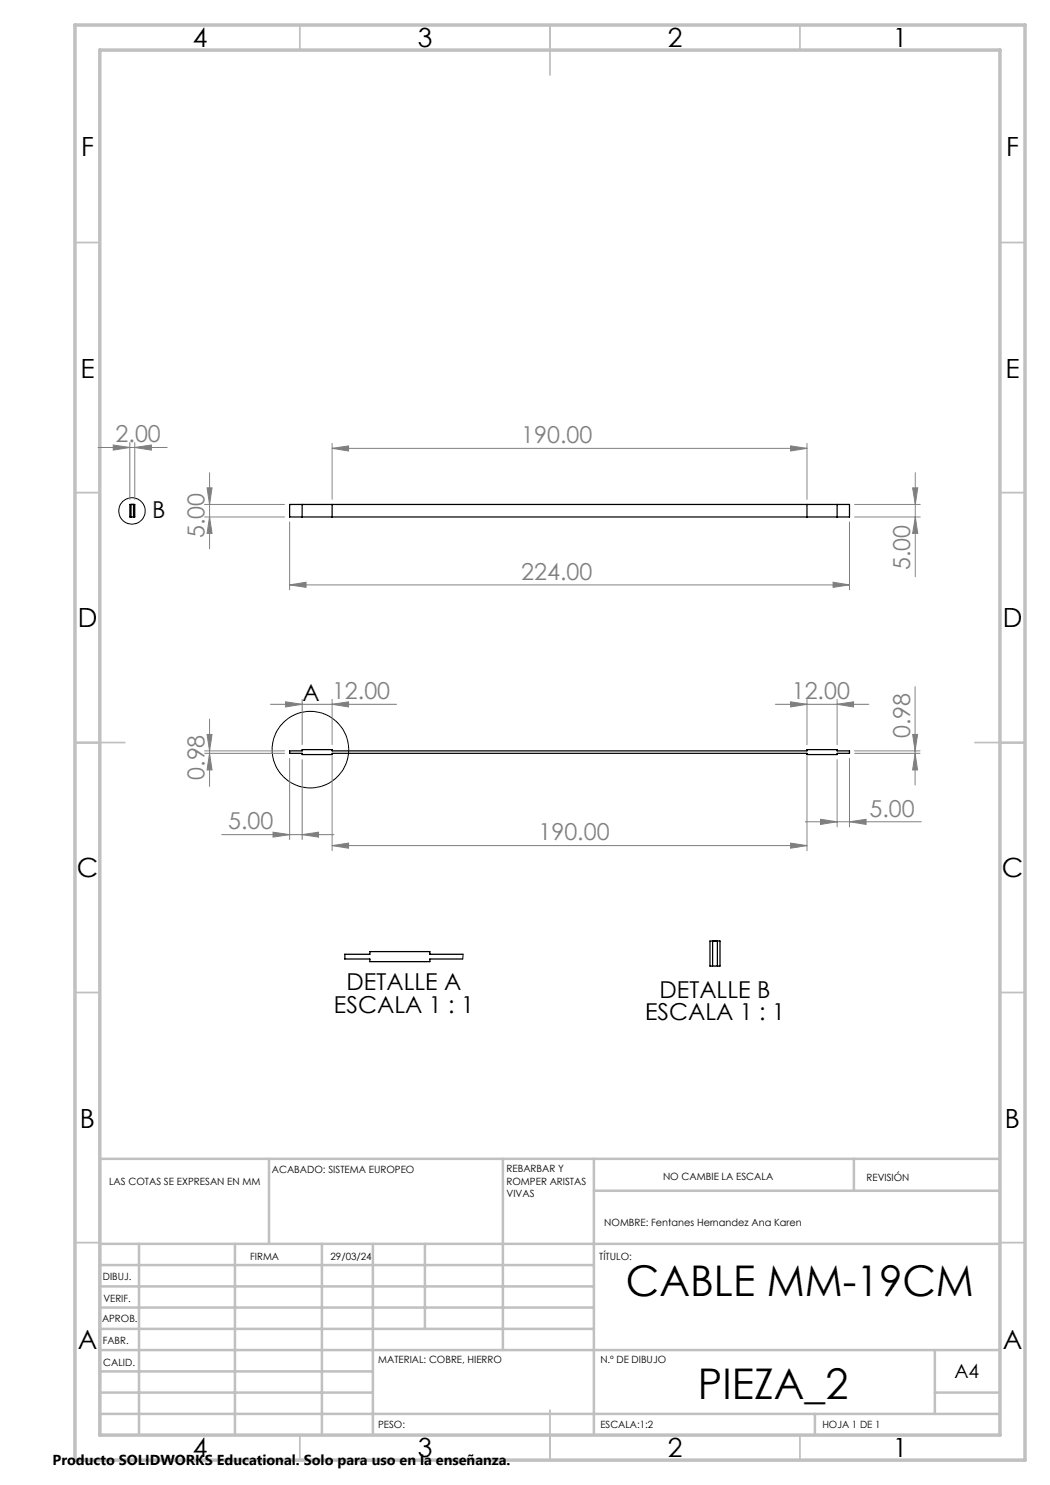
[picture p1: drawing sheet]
<svg xmlns="http://www.w3.org/2000/svg" width="210mm" height="297mm" viewBox="0 0 210 297" stroke-linecap="round" stroke-linejoin="round" font-family="sans-serif">
<g fill="none" stroke="#000" stroke-width=".2">
<circle cx="26.4" cy="102.2" r="2.64"/>
<circle cx="62.1" cy="149.9" r="7.7"/>
</g>
<g fill="none" stroke="#808080" stroke-width=".2">
<path d="M19.6 89.5h13.8M22.6 89l3.4 .5-3.4 .5zM26 88.5v11.4M27 89.5l3.3-.5v1zM27 88.5v11.4M41.4 97.6h1l-.5 3.3zM41.9 94.5v15.2M66.4 89.7l3.3-.5v1zM66.4 88.7v11.2M66.4 89.7h95M158.1 89.2l3.3 .5-3.3 .5zM161.4 88.7v11.2"/>
<path d="M182.5 97.6h1.1l-.5 3.3zM183.1 94.5v20.9M40.9 100.9h16M40.9 103.4h16M41.9 103.4l.5 3.3h-1zM57.9 117l3.3-.6v1.1zM57.9 104.4v13.6M57.9 117h112M166.6 116.4l3.3 .6-3.3 .5zM169.9 104.4v13.6M170.9 100.9h13.1M170.9 103.4h13.1"/>
<path d="M183.1 103.4l.5 3.3h-1.1zM60.4 139.9v9M66.4 139.9v9M161.4 139.9v9M167.4 139.9v9M183 137.3v19.7M40.9 150.7h16M40.9 150.2h16M41.4 146.9h1l-.5 3.3zM41.9 150.7l.5 3.3h-1zM41.9 143.8v13.5M54.1 140.9h25.2"/>
<path d="M57.1 140.4l3.3 .5-3.3 .5zM57.9 151.7v16.2M60.4 151.9v16M66.4 140.9l3.3-.5v1zM66.4 151.2v18.9M155 140.9h18.8M158.1 140.4l3.3 .5-3.3 .5zM161.4 151.2v18.9M167.4 140.9l3.3-.5v1zM167.4 151.9v13.5M169.9 151.7v13.7M170.9 150.7h13.1"/>
<path d="M170.9 150.2h13.1M182.5 146.9h1l-.5 3.3zM183 150.7l.5 3.3h-1zM44.3 166.9h22.5M54.6 166.4l3.3 .5-3.3 .5zM60.4 166.9l3.3-.5v1zM66.4 169.1l3.3-.5v1zM66.4 169.1h95M158.1 168.6l3.3 .5-3.3 .5zM161.1 164.4h23.2M164.1 163.9l3.3 .5-3.3 .5zM169.9 164.4l3.3-.5v1z"/>
</g>
<g fill="none" stroke="#c0c0c0" stroke-width=".35">
<path d="M60 5v5M110 5v10M160 5v5M15 48.5h5M200 48.5h5M15 98.5h5M200 98.5h5M15 148.5h10M195 148.5h10M15 198.5h5M200 198.5h5M15 248.5h5"/>
<path d="M200 248.5h5M60 287v5M110 282v10M160 287v5"/>
</g>
<g fill="none" stroke="#c0c0c0" stroke-width=".5">
<path d="M53.8 231.8v17M100.6 231.8v38.2M118.8 231.8v55.2M118.8 238.2h81.2M170.8 231.8v6.4M200 231.8h-180v55.2M20 248.8h180M20 257.3h98.8M20 253h98.8M27.8 248.8v38.2M47 248.8v38.2M64.4 248.8v38.2"/>
<path d="M74.6 248.8v38.2M85 248.8v17M20 265.8h98.8M20 261.5h98.8M20 278.5h54.6M20 274.3h54.6M20 270h180M187 278.5h13M187 270v12.8M20 282.8h180M163 282.8v4.2"/>
</g>
<path d="M15 5h190v287h-190zM20 10h180v277h-180z" fill="none" stroke="#c0c0c0" stroke-width=".7"/>
<g fill="#808080">
<path d="M66.4 140.9l3.3-.5v1zM57.1 140.4l3.3 .5-3.3 .5zM167.4 140.9l3.3-.5v1zM158.1 140.4l3.3 .5-3.3 .5zM60.4 166.9l3.3-.5v1zM54.6 166.4l3.3 .5-3.3 .5zM169.9 164.4l3.3-.5v1zM164.1 163.9l3.3 .5-3.3 .5z"/>
<path d="M66.4 89.7l3.3-.5v1zM158.1 89.2l3.3 .5-3.3 .5zM57.9 117l3.3-.6v1.1zM166.6 116.4l3.3 .6-3.3 .5zM66.4 169.1l3.3-.5v1zM158.1 168.6l3.3 .5-3.3 .5zM22.6 89l3.4 .5-3.4 .5zM27 89.5l3.3-.5v1z"/>
<path d="M41.9 150.7l.5 3.3h-1zM41.4 146.9h1l-.5 3.3z"/>
<path d="M41.4 97.6h1l-.5 3.3zM41.9 103.4l.5 3.3h-1zM182.5 97.6h1.1l-.5 3.3zM183.1 103.4l.5 3.3h-1.1zM182.5 146.9h1l-.5 3.3zM183 150.7l.5 3.3h-1z"/>
</g>
<g fill="none" stroke="#000" stroke-width=".25">
<path d="M26 100.9h1v2.5h-1zM26.2 100.9v2.5M26.7 100.9v2.5M57.9 100.9h112v2.5h-112zM60.4 100.9v2.5M66.4 100.9v2.5M161.4 100.9v2.5M167.4 100.9v2.5M57.9 150.2h2.5v-.3h6v.3h95v-.3h6v.3h2.5v.5h-2.5v.2h-6v-.2h-95v.2h-6v-.2h-2.5zM92.6 190.8h-6.6v-.5h-12v.5h-5v1h5v.5h12v-.5h6.5M142 188.2h2v5h-2zM142.5 188.2v5"/>
<path d="M143.5 188.2v5"/>
</g>
<path d="M92.6 190.8l-.1 1" fill="none" stroke="#000" stroke-width=".2"/>
<g font-size="8.5">
<text x="125.2" y="259.3">CABLE MM-19CM</text>
<text x="139.6" y="279.7">PIEZA_2</text>
</g>
<g font-size="5.3">
<text x="38.5" y="9.5">4</text>
<text x="83.5" y="9.5">3</text>
<text x="133.6" y="9.5">2</text>
<text x="178.6" y="9.5">1</text>
<text x="16.2" y="31.2">F</text>
<text x="201.2" y="31.2">F</text>
<text x="16.1" y="75.5">E</text>
<text x="201.1" y="75.5">E</text>
<text x="15.5" y="125.5">D</text>
<text x="200.5" y="125.5">D</text>
<text x="15.4" y="175.5">C</text>
<text x="200.4" y="175.5">C</text>
<text x="16" y="225.5">B</text>
<text x="201" y="225.5">B</text>
<text x="15.5" y="269.7">A</text>
<text x="200.5" y="269.7">A</text>
<text x="38.5" y="291.5">4</text>
<text x="83.5" y="291.5">3</text>
<text x="133.6" y="291.5">2</text>
<text x="178.6" y="291.5">1</text>
</g>
<g font-size="4.7" fill="#808080">
<text x="23.1" y="88.5">2.00</text>
<text x="104.3" y="88.6">190.00</text>
<text x="40.9" y="107.7" transform="rotate(-90 40.9 107.7)">5.00</text>
<text x="104.3" y="115.9">224.00</text>
<text x="182" y="114.1" transform="rotate(-90 182 114.1)">5.00</text>
<text x="158.4" y="139.8">12.00</text>
<text x="182" y="147.7" transform="rotate(-90 182 147.7)">0.98</text>
<text x="40.9" y="156" transform="rotate(-90 40.9 156)">0.98</text>
<text x="45.6" y="165.9">5.00</text>
<text x="173.9" y="163.3">5.00</text>
<text x="107.7" y="168.1">190.00</text>
</g>
<g font-size="4.7">
<text x="30.4" y="103.6">B</text>
<text x="60.5" y="140.1">A 12.00</text>
<text x="66.8" y="202.5">ESCALA 1 : 1</text>
<text x="69.3" y="198">DETALLE A</text>
<text x="131.9" y="199.5">DETALLE B</text>
<text x="129" y="204.1">ESCALA 1 : 1</text>
</g>
<text font-size="3.9" x="190.9" y="275.5">A4</text>
<text font-size="2.9" x="10.5" y="292.9">Producto SOLIDWORKS Educational. Solo para uso en la enseñanza.</text>
<g font-size="2">
<text x="21.8" y="237.1">LAS COTAS SE EXPRESAN EN MM</text>
<text x="54.4" y="234.6">ACABADO: SISTEMA EUROPEO</text>
<text x="101.3" y="234.5">REBARBAR Y</text>
<text x="101.3" y="237">ROMPER ARISTAS</text>
<text x="101.3" y="239.5">VIVAS</text>
<text x="132.6" y="236">NO CAMBIE LA ESCALA</text>
<text x="173.3" y="236.2">REVISIÓN</text>
<text x="120.9" y="245.3">NOMBRE: Fentanes Hernandez Ana Karen</text>
<text x="50" y="251.9">FIRMA</text>
<text x="66.1" y="251.9">29/03/24</text>
<text x="119.9" y="251.9">TÍTULO:</text>
<text x="20.6" y="256.1">DIBUJ.</text>
<text x="20.7" y="260.3">VERIF.</text>
<text x="20.4" y="264.4">APROB.</text>
<text x="20.5" y="268.8">FABR.</text>
<text x="20.7" y="273.1">CALID.</text>
<text x="75.6" y="272.5">MATERIAL: COBRE, HIERRO</text>
<text x="120.1" y="272.5">N.º DE DIBUJO</text>
<text x="75.6" y="285.5">PESO:</text>
<text x="120.1" y="285.6">ESCALA:1:2</text>
<text x="164.5" y="285.6">HOJA 1 DE 1</text>
</g>
</svg>
